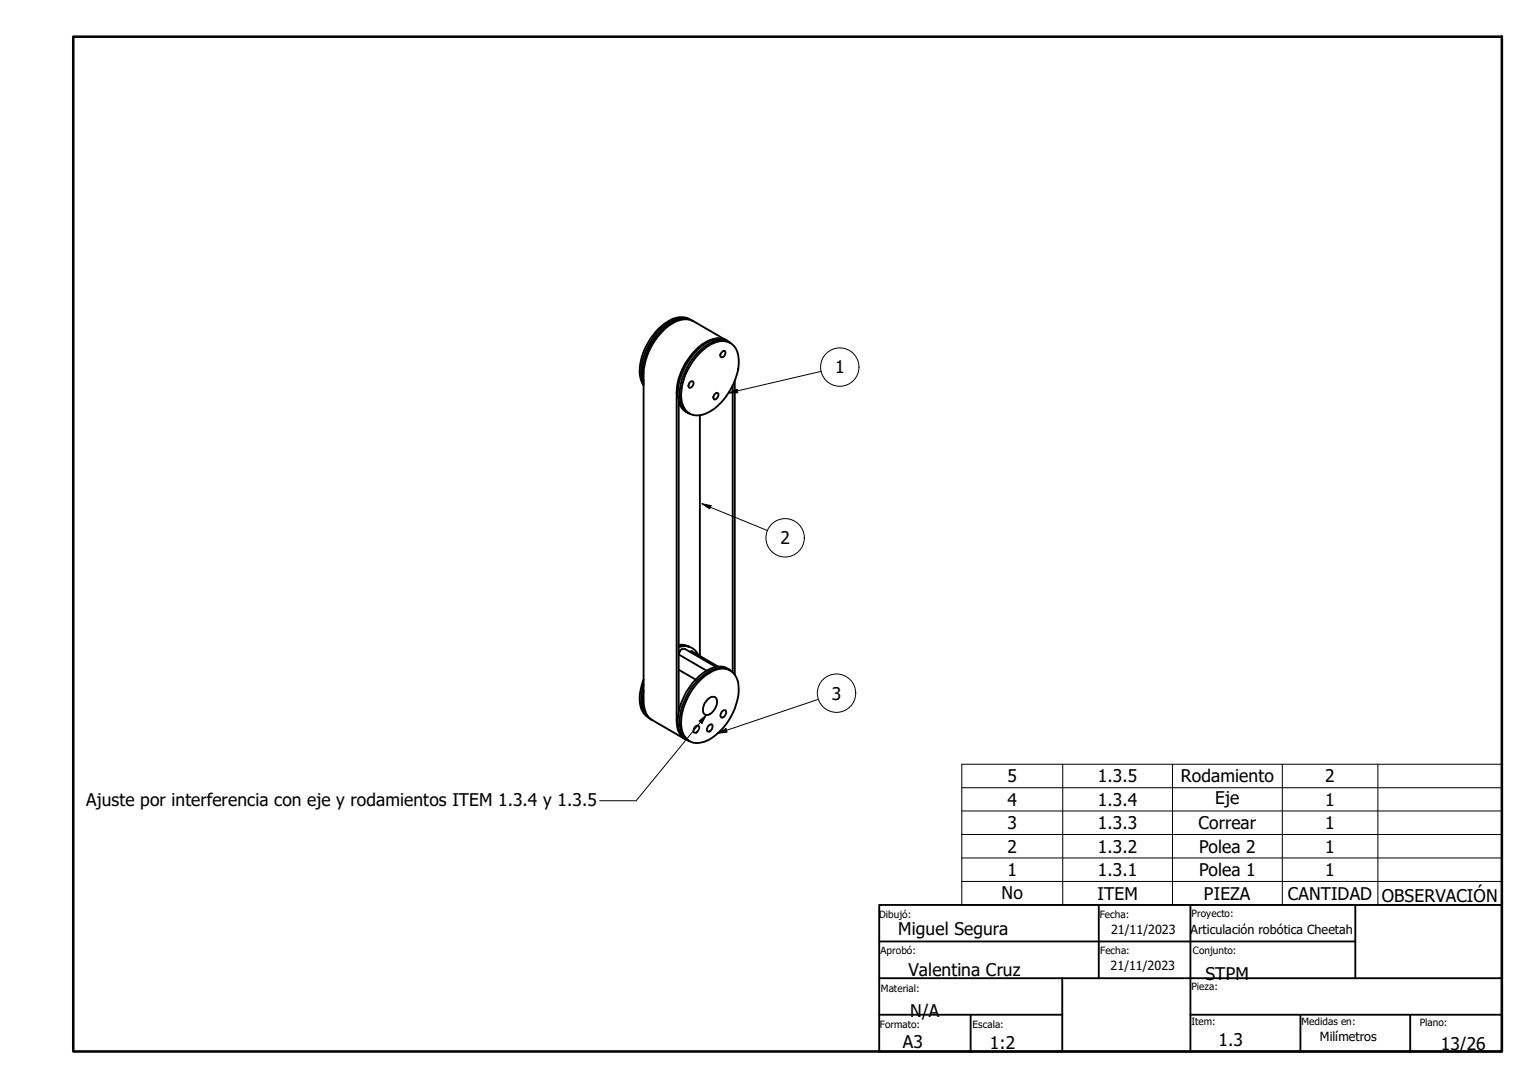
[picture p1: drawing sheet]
<svg xmlns="http://www.w3.org/2000/svg" width="420mm" height="297mm" viewBox="0 0 420 297" stroke-linecap="round" stroke-linejoin="round" font-family="sans-serif">
<!-- layer: Visible (ISO) -->
<g fill="none" stroke="#000" stroke-width=".51">
<path d="M188.2 87.1a5.4 5.4 0 0 0-5.7 .6 17.1 17.1 0 0 0-7.8 14.8l1 2.8M188.2 87.2a6.9 6.9 0 0 0-7.4 2.2 16.9 16.9 0 0 0-5.7 13.5l.6 1.9M189.1 87.6a5.6 5.6 0 0 0-6.3 .8 16.9 16.9 0 0 0-7.3 14.8l.2 1M191.1 96.3a8.8 8.8 0 0 1 7-3.1 4.6 4.6 0 0 1 3.6 5 17.1 17.1 0 0 1-8.8 14.6 4.5 4.5 0 0 1-6.7-2.8 15.9 15.9 0 0 1 3.9-12.6zM197 96.2l.6-.5a.97 .97 0 0 1 .3 1.2 .97 .97 0 0 1-1.1 .6 .98 .98 0 0 1 .2-1.3zM198.2 92.9l-8.9-5.2a6.1 6.1 0 0 0-6.7 1.2 18 18 0 0 0-6.9 13.1v89.4a5.7 5.7 0 0 0 2.4 5.2l8.9 5.2M198.4 92.9a5.3 5.3 0 0 0-5.6 .4 17.3 17.3 0 0 0-8.1 13.9v89.4a5.4 5.4 0 0 0 2.5 5.3M199.3 93.6a4.6 4.6 0 0 0-5.3-.5 16.9 16.9 0 0 0-8.9 15.4 4.7 4.7 0 0 0 3.1 4.4M199.4 93.6a5.1 5.1 0 0 0-6 .4 16.8 16.8 0 0 0-7.8 14.8 5 5 0 0 0 2.7 4.1M185.3 109.6v84.7M185.3 110.3l.4 .3M188.3 104.4l.5-.3h.3a1.06 1.06 0 0 1 0 1.2 1.06 1.06 0 0 1-1 .5 1.17 1.17 0 0 1 .2-1.4z"/>
<path d="M191.1 113.4v65.7M195.4 107.4l.5-.1a1.06 1.06 0 0 1 0 1.2 1.06 1.06 0 0 1-1 .5 1.19 1.19 0 0 1 .5-1.6zM200 105.3v78.2M200.6 103.9v80.3M185.3 176.1a4.2 4.2 0 0 1 2.9 .5M185.3 176.4a4.6 4.6 0 0 1 2.9 .2M185.3 178.4l.5-.9 .4-.3h.9l8.3 4.8M185.3 176.6a4.3 4.3 0 0 1 5.4 2.3M185.3 178.7l7.6 4.4M188.3 178l.5-.2 7.2 4.2M175.7 185.5a11.8 11.8 0 0 0-.5 8.4l.5 .8 1.2 1.1M175.7 186.9a9.6 9.6 0 0 0 .4 8.1l1 .9"/>
<path d="M175.7 188.5a7.7 7.7 0 0 0 1.5 7.6l.7 .4M185.3 182.9l4.6 2.6M189.6 198.6l1-.6a1.23 1.23 0 0 1 .1 1.4 1.23 1.23 0 0 1-1.2 .6 1.1 1.1 0 0 1 .1-1.4zM190.6 186.2a10.1 10.1 0 0 1 7.1-3.7 4.5 4.5 0 0 1 3.9 4.7 16.5 16.5 0 0 1-9.3 15.3 4.4 4.4 0 0 1-6.2-3.7 16.7 16.7 0 0 1 4.5-12.6zM193.3 198.3l.9-.6a1.23 1.23 0 0 1 .1 1.4 1.23 1.23 0 0 1-1.1 .6 1.1 1.1 0 0 1 .1-1.4zM193.3 190.9a1.32 1.32 0 0 1 1.5-.7 1.32 1.32 0 0 1 1 1.4 4.3 4.3 0 0 1-2.4 3.6 1.32 1.32 0 0 1-1.4-.5 1.32 1.32 0 0 1 0-1.5 3.9 3.9 0 0 1 1.3-2.3zM197 194.4a.81 .81 0 0 1 1.2-.4 1.41 1.41 0 0 1-1.3 1.9 1.08 1.08 0 0 1 .1-1.5zM199.3 183.1a5 5 0 0 0-6.3 0 16.9 16.9 0 0 0-7.9 14.8 4.5 4.5 0 0 0 3.1 4.4M199.4 183.1a6 6 0 0 0-7 1 17.2 17.2 0 0 0-6.8 14.1 5 5 0 0 0 2.7 4.2"/>
</g>
<!-- layer: Borde (ISO) -->
<path d="M20 10h390v277.1h-390z" fill="none" stroke="#000" stroke-width=".7"/>
<path d="M240 247.1h170v40h-170zM240 257h130M300 247.1v20M325 247.1v40M370 247.1v20M240 277h50M240 267.1h170M265 277v10.1M290 267.1v20M325 277h85M355 277v10.1M385 277v10.1" fill="none" stroke="#000" stroke-width=".51"/>
<g fill="none" stroke="#000" stroke-width=".27">
<path d="M198.9 107.3l2.3-1 .2 .9zM224.2 101.4l-25.3 5.9M191.6 137.5l2.5 .5-.4 .9zM191.6 137.5l17.9 7.3M190.9 196.8l1.9-1.6-1.2 2.3zM192.8 195.2l-19.1 23.4h-10M223.4 190.9l-27.4 9.3M196 200.2l2.2-1.3 .3 1zM262.6 208.6h147.4v38.5h-147.4zM262.6 215.1h147.4M290.1 208.6v38.5M320.1 208.6v38.5"/>
<path d="M350.1 208.6v38.5M376.2 208.6v38.5M262.6 221.4h147.4M262.6 227.8h147.4M262.6 234.2h147.4M262.6 240.7h147.4"/>
<circle cx="229.3" cy="100.2" r="5.2"/>
<circle cx="214.3" cy="146.8" r="5.2"/>
<circle cx="228.4" cy="189.2" r="5.2"/>
</g>
<g fill="#000">
<path d="M198.9 107.3l2.3-1 .2 .9z" fill-rule="evenodd"/>
<path d="M191.6 137.5l2.5 .5-.4 .9z" fill-rule="evenodd"/>
<path d="M190.9 196.8l1.9-1.6-1.2 2.3z" fill-rule="evenodd"/>
<path d="M196 200.2l2.2-1.3 .3 1z" fill-rule="evenodd"/>
</g>
<g font-size="4.8">
<text x="228" y="102">1</text>
<text x="213" y="148.6">2</text>
<text x="227.1" y="191.1">3</text>
<text x="275.1" y="213.5">5</text>
<text x="299.7" y="213.6">1.3.5</text>
<text x="322.4" y="213.6">Rodamiento</text>
<text x="361.8" y="213.6">2</text>
<text x="23.6" y="220">Ajuste por interferencia con eje y rodamientos ITEM 1.3.4 y 1.3.5</text>
<text x="275.1" y="220">4</text>
<text x="299.7" y="220">1.3.4</text>
<text x="331.8" y="219.5">Eje</text>
<text x="361.8" y="220">1</text>
<text x="275.1" y="226.4">3</text>
<text x="299.7" y="226.4">1.3.3</text>
<text x="327.2" y="226.4">Correar</text>
<text x="361.8" y="226.4">1</text>
<text x="275.1" y="232.8">2</text>
<text x="299.7" y="232.8">1.3.2</text>
<text x="327.3" y="232.8">Polea 2</text>
<text x="361.8" y="232.8">1</text>
<text x="275.1" y="239.2">1</text>
<text x="299.7" y="239.2">1.3.1</text>
<text x="327.3" y="239.3">Polea 1</text>
<text x="361.8" y="239.2">1</text>
<text x="273.4" y="245.5">No</text>
<text x="299.6" y="245.6">ITEM</text>
<text x="328.7" y="245.6">PIEZA</text>
<text x="351.6" y="245.6">CANTIDAD</text>
<text x="377.3" y="246.2">OBSERVACIÓN</text>
<text x="245.2" y="255.3">Miguel Segura</text>
<text x="248" y="266.6">Valentina Cruz</text>
<text x="329.1" y="267.4">STPM</text>
<text x="248.5" y="277.6">N/A</text>
<text x="246.5" y="286.2">A3</text>
<text x="270.3" y="286.4">1:2</text>
<text x="332.7" y="285.6">1.3</text>
<text x="393.3" y="286.6">13/26</text>
</g>
<g font-size="3.4">
<text x="303.3" y="255.1">21/11/2023</text>
<text x="325" y="254.9">Articulación robótica Cheetah</text>
<text x="303.1" y="264.7">21/11/2023</text>
<text x="360.4" y="284.2">Milímetros</text>
</g>
<g font-size="2.7">
<text x="240" y="250.5">Dibujó:</text>
<text x="300.2" y="250.7">Fecha:</text>
<text x="325.3" y="250.4">Proyecto:</text>
<text x="240.4" y="260.4">Aprobó:</text>
<text x="300.4" y="260.6">Fecha:</text>
<text x="325.7" y="260.6">Conjunto:</text>
<text x="240.5" y="270.7">Material:</text>
<text x="325.3" y="270.2">Pieza:</text>
<text x="240.2" y="280.8">Formato:</text>
<text x="265.5" y="280.8">Escala:</text>
<text x="325.2" y="279.8">Item:</text>
<text x="355.3" y="279.8">Medidas en:</text>
<text x="387.6" y="280.2">Plano:</text>
</g>
</svg>
